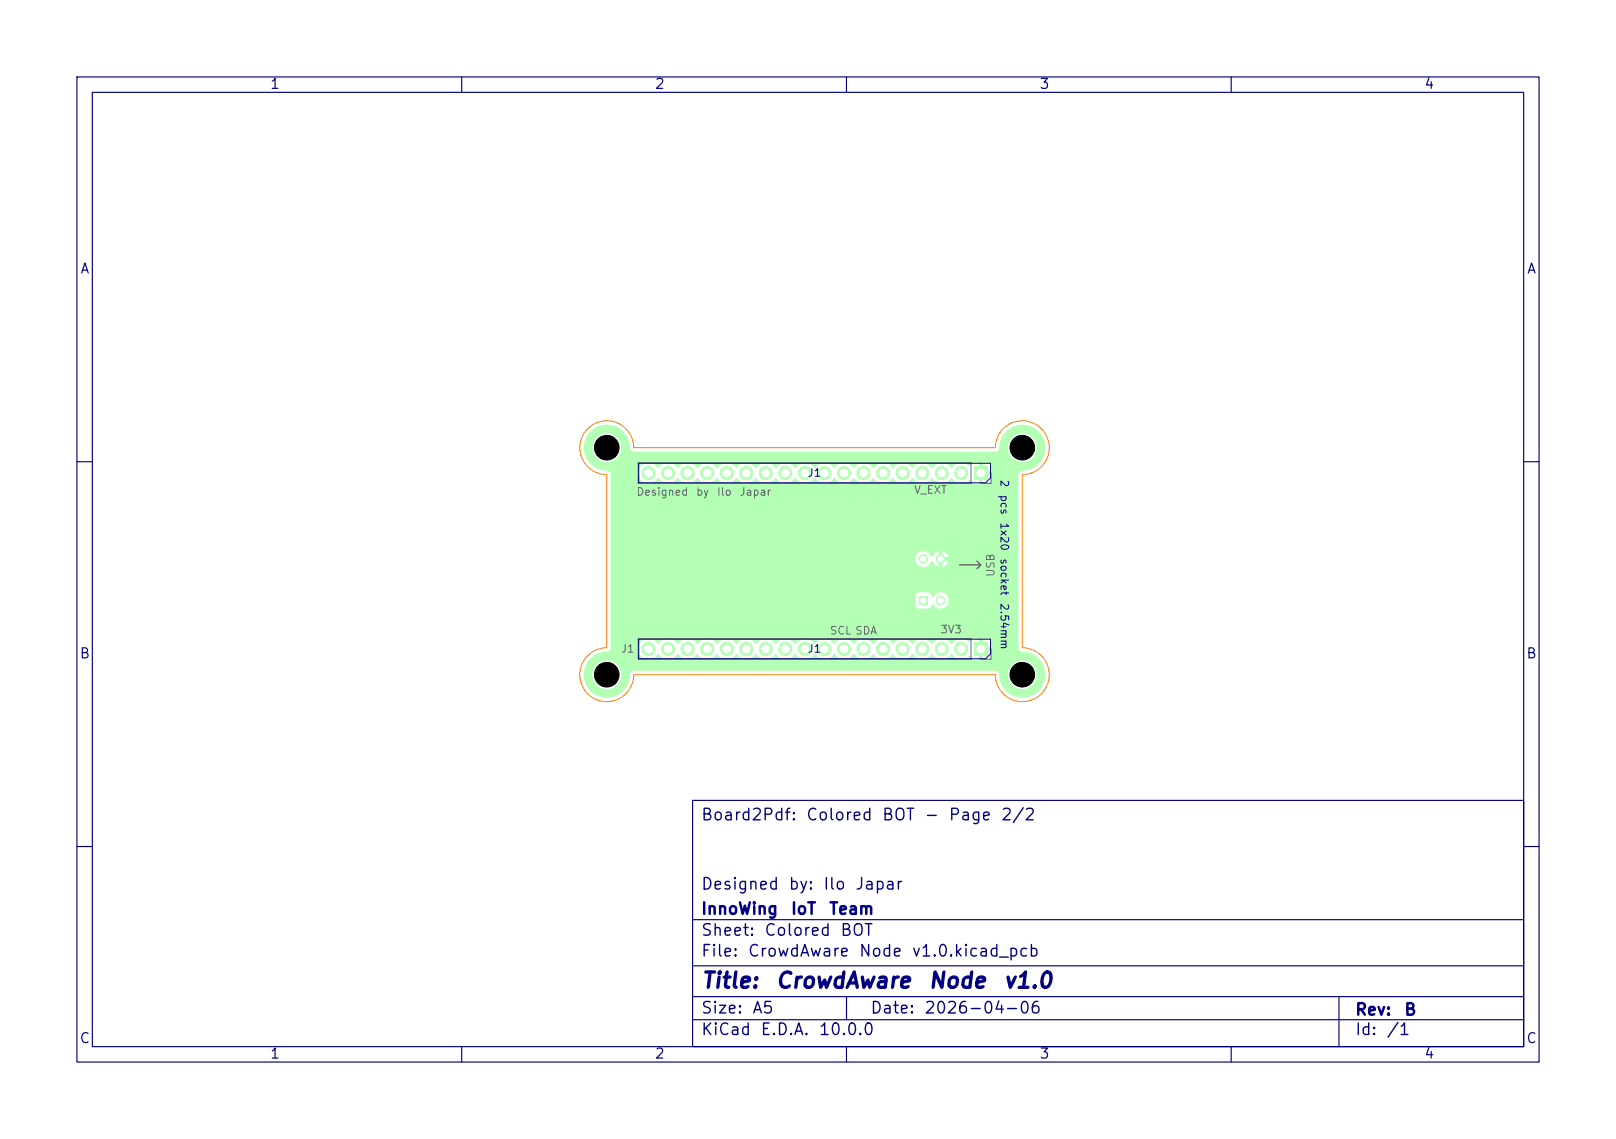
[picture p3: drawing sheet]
<svg xmlns="http://www.w3.org/2000/svg" width="210mm" height="148mm" viewBox="0 0 210 148" stroke-linecap="round" stroke-linejoin="round" font-family="sans-serif">
<g fill="#b3ffb3">
<path d="M126.6 60.6h1.7v1.7h-1.7z"/>
<path d="M126.6 83.5h1.7v1.7h-1.7z"/>
</g>
<g fill="#b3ffb3" stroke="#b3ffb3" stroke-width=".13">
<circle cx="124.9" cy="61.5" r=".85"/>
<circle cx="124.9" cy="84.3" r=".85"/>
<circle cx="122.4" cy="61.5" r=".85"/>
<circle cx="122.4" cy="84.3" r=".85"/>
<circle cx="119.8" cy="61.5" r=".85"/>
<circle cx="119.8" cy="84.3" r=".85"/>
<circle cx="117.3" cy="61.5" r=".85"/>
<circle cx="117.3" cy="84.3" r=".85"/>
<circle cx="114.8" cy="61.5" r=".85"/>
<circle cx="114.8" cy="84.3" r=".85"/>
<circle cx="112.2" cy="61.5" r=".85"/>
<circle cx="112.2" cy="84.3" r=".85"/>
<circle cx="109.7" cy="61.5" r=".85"/>
<circle cx="109.7" cy="84.3" r=".85"/>
<circle cx="107.1" cy="61.5" r=".85"/>
<circle cx="107.1" cy="84.3" r=".85"/>
<circle cx="104.6" cy="61.5" r=".85"/>
<circle cx="104.6" cy="84.3" r=".85"/>
<circle cx="102.1" cy="61.5" r=".85"/>
<circle cx="102.1" cy="84.3" r=".85"/>
<circle cx="99.5" cy="61.5" r=".85"/>
<circle cx="99.5" cy="84.3" r=".85"/>
<circle cx="97" cy="61.5" r=".85"/>
<circle cx="97" cy="84.3" r=".85"/>
<circle cx="94.4" cy="61.5" r=".85"/>
<circle cx="94.4" cy="84.3" r=".85"/>
<circle cx="91.9" cy="61.5" r=".85"/>
<circle cx="91.9" cy="84.3" r=".85"/>
<circle cx="89.4" cy="61.5" r=".85"/>
<circle cx="89.4" cy="84.3" r=".85"/>
<circle cx="86.8" cy="61.5" r=".85"/>
<circle cx="86.8" cy="84.3" r=".85"/>
<circle cx="84.3" cy="61.5" r=".85"/>
<circle cx="84.3" cy="84.3" r=".85"/>
</g>
<path d="M119.4 77.5h1.1v1.1h-1.1z" fill="#b3ffb3"/>
<g fill="#b3ffb3" stroke="#b3ffb3" stroke-width=".13">
<circle cx="120" cy="72.6" r=".55"/>
<circle cx="122.2" cy="72.6" r=".55"/>
<circle cx="122.2" cy="78" r=".55"/>
</g>
<path d="M76.7 56a3 3 0 0 1 3.2-.6 3 3 0 0 1 1.9 2.7h-1.1v-.3a1.85 1.85 0 0 0-3-1.1 1.85 1.85 0 0 0 .4 3.2 1.85 1.85 0 0 0 2.6-1.8h1.1l.2 .4 .3 .2h47.1a.51 .51 0 0 0 .5-.5 3 3 0 0 1 2.9-3 3 3 0 0 1 3 2.9h-1.1v-.3a1.85 1.85 0 0 0-3-1.1 1.85 1.85 0 0 0 .4 3.2 1.85 1.85 0 0 0 2.6-1.8h1.1l.1 .1a2.98 2.98 0 0 1-1.3 2.4h-5.8l-.3-.4-.8-.1v.9h-.2h-.3v-.9h-.6l-.4 .2-.2 .3a1.45 1.45 0 0 0-2.3 .2 1.48 1.48 0 0 0-2.6 0 1.48 1.48 0 0 0-2.5 0 1.48 1.48 0 0 0-2.6 0 1.48 1.48 0 0 0-2.5 0 1.48 1.48 0 0 0-2.5 0 1.48 1.48 0 0 0-2.6 0 1.48 1.48 0 0 0-2.5 0 1.48 1.48 0 0 0-2.6 0 1.48 1.48 0 0 0-2.5 0 1.48 1.48 0 0 0-2.5 0 1.48 1.48 0 0 0-2.6 0 1.48 1.48 0 0 0-2.5 0 1.48 1.48 0 0 0-2.6 0 1.48 1.48 0 0 0-2.5 0 1.48 1.48 0 0 0-2.5 0 1.39 1.39 0 0 0-1.9-.5 1.39 1.39 0 0 0-.6 1.9 1.41 1.41 0 0 0 2.4-.1 1.48 1.48 0 0 0 2.6 0 1.48 1.48 0 0 0 2.5 0 1.48 1.48 0 0 0 2.6 0 1.48 1.48 0 0 0 2.5 0 1.48 1.48 0 0 0 2.5 0 1.48 1.48 0 0 0 2.6 0 1.48 1.48 0 0 0 2.5 0 1.48 1.48 0 0 0 2.6 0 1.48 1.48 0 0 0 2.5 0 1.48 1.48 0 0 0 2.5 0 1.48 1.48 0 0 0 2.6 0 1.48 1.48 0 0 0 2.5 0 1.48 1.48 0 0 0 2.6 0 1.48 1.48 0 0 0 2.5 0 1.48 1.48 0 0 0 2.5 0 1.49 1.49 0 0 0 2.4 .2l.4 .5h.8v-.9l.2 .1 .3-.1v.9h.8l.3-.4v-.7h-.9l.1-.2-.1-.3h.9v-.6h5.8a3.4 3.4 0 0 1-1.9 .6l-.2 .2-.1 .2v10.8h-9.2l-.3-.6-.4-.2v.8h9.9v.2h-9.8v-.1a.35 .35 0 0 0-.6-.1v-.8l-.4 .2-.5 .6a1.36 1.36 0 0 0-1.2-.8 1.06 1.06 0 0 0-.7 1.7 1.06 1.06 0 0 0 1.8-.4h.2l.4 .5 .4 .3v-.8a.35 .35 0 0 0 .4 0 .35 .35 0 0 0 .2-.3h9.8v.3h-9.9v.8l.4-.3 .3-.5h9.2v5h-9.1l-.1-.2a1.1 1.1 0 0 0-1-.7 1.1 1.1 0 0 0-1 .6h-.1a.55 .55 0 0 0-.5-.6h-1.2l-.3 .1-.2 .3v1.2l.2 .3 .2 .2h1.3a.66 .66 0 0 0 .5-.7h.1a1.06 1.06 0 0 0 1.3 .6 1.06 1.06 0 0 0 .8-1.1h9.1v5.5h-3.6l-.3-.4h-.8v.9l-.2-.1-.3 .1v-.9h-.6l-.4 .1-.2 .3a1.45 1.45 0 0 0-2.3 .3 1.48 1.48 0 0 0-2.6 0 1.48 1.48 0 0 0-2.5 0 1.48 1.48 0 0 0-2.6 0 1.48 1.48 0 0 0-2.5 0 1.48 1.48 0 0 0-2.5 0 1.48 1.48 0 0 0-2.6 0 1.48 1.48 0 0 0-2.5 0 1.48 1.48 0 0 0-2.6 0 1.48 1.48 0 0 0-2.5 0 1.48 1.48 0 0 0-2.5 0 1.48 1.48 0 0 0-2.6 0 1.48 1.48 0 0 0-2.5 0 1.48 1.48 0 0 0-2.6 0 1.48 1.48 0 0 0-2.5 0 1.48 1.48 0 0 0-2.5 0 1.39 1.39 0 0 0-1.9-.6 1.39 1.39 0 0 0-.6 1.9 1.41 1.41 0 0 0 2.4 0 1.48 1.48 0 0 0 2.6 0 1.48 1.48 0 0 0 2.5 0 1.48 1.48 0 0 0 2.6 0 1.48 1.48 0 0 0 2.5 0 1.48 1.48 0 0 0 2.5 0 1.48 1.48 0 0 0 2.6 0 1.48 1.48 0 0 0 2.5 0 1.48 1.48 0 0 0 2.6 0 1.48 1.48 0 0 0 2.5 0 1.48 1.48 0 0 0 2.5 0 1.48 1.48 0 0 0 2.6 0 1.48 1.48 0 0 0 2.5 0 1.48 1.48 0 0 0 2.6 0 1.48 1.48 0 0 0 2.5 0 1.48 1.48 0 0 0 2.5 0 1.49 1.49 0 0 0 2.4 .2l.4 .4 .8 .1v-.9h.2h.3v.9l.8-.1 .3-.3v-.7h-.9l.1-.2-.1-.3h.9v-.7h3.6v.8a.5 .5 0 0 0 .5 .5 2.99 2.99 0 0 1 2.9 2.9h-1.1v-.3a1.85 1.85 0 0 0-3-1.1 1.85 1.85 0 0 0 .4 3.2 1.85 1.85 0 0 0 2.6-1.8h1.1a3 3 0 0 1-3 3.1 3 3 0 0 1-3-3.2l-.1-.2-.3-.1h-47.1l-.3 .1-.1 .3h-1.2a1.85 1.85 0 0 0-2.8-1.5 1.85 1.85 0 0 0 0 3.2 1.85 1.85 0 0 0 2.8-1.5v-.2h1.2a3 3 0 0 1-3 3.1 3 3 0 0 1-3.1-3.1 3 3 0 0 1 3.2-3l.3-.1 .1-.3v-22.6a.5 .5 0 0 0-.6-.4 3 3 0 0 1-2.7-1.9 3 3 0 0 1 .6-3.3z" fill="#b3ffb3"/>
<g fill="#fff" stroke="#fff" stroke-width=".13">
<circle cx="127.5" cy="61.5" r=".5"/>
<circle cx="127.5" cy="84.3" r=".5"/>
<circle cx="124.9" cy="61.5" r=".5"/>
<circle cx="124.9" cy="84.3" r=".5"/>
<circle cx="122.4" cy="61.5" r=".5"/>
<circle cx="122.4" cy="84.3" r=".5"/>
<circle cx="119.8" cy="61.5" r=".5"/>
<circle cx="119.8" cy="84.3" r=".5"/>
<circle cx="117.3" cy="61.5" r=".5"/>
<circle cx="117.3" cy="84.3" r=".5"/>
<circle cx="114.8" cy="61.5" r=".5"/>
<circle cx="114.8" cy="84.3" r=".5"/>
<circle cx="112.2" cy="61.5" r=".5"/>
<circle cx="112.2" cy="84.3" r=".5"/>
<circle cx="109.7" cy="61.5" r=".5"/>
<circle cx="109.7" cy="84.3" r=".5"/>
<circle cx="107.1" cy="61.5" r=".5"/>
<circle cx="107.1" cy="84.3" r=".5"/>
<circle cx="104.6" cy="61.5" r=".5"/>
<circle cx="104.6" cy="84.3" r=".5"/>
<circle cx="102.1" cy="61.5" r=".5"/>
<circle cx="102.1" cy="84.3" r=".5"/>
<circle cx="99.5" cy="61.5" r=".5"/>
<circle cx="99.5" cy="84.3" r=".5"/>
<circle cx="97" cy="61.5" r=".5"/>
<circle cx="97" cy="84.3" r=".5"/>
<circle cx="94.4" cy="61.5" r=".5"/>
<circle cx="94.4" cy="84.3" r=".5"/>
<circle cx="91.9" cy="61.5" r=".5"/>
<circle cx="91.9" cy="84.3" r=".5"/>
<circle cx="89.4" cy="61.5" r=".5"/>
<circle cx="89.4" cy="84.3" r=".5"/>
<circle cx="86.8" cy="61.5" r=".5"/>
<circle cx="86.8" cy="84.3" r=".5"/>
<circle cx="84.3" cy="61.5" r=".5"/>
<circle cx="84.3" cy="84.3" r=".5"/>
<circle cx="120" cy="78" r=".35"/>
<circle cx="120" cy="72.6" r=".35"/>
<circle cx="122.2" cy="72.6" r=".35"/>
<circle cx="122.2" cy="78" r=".35"/>
</g>
<g fill="#000" stroke="#000" stroke-width=".13">
<circle cx="78.9" cy="58.2" r="1.6"/>
<circle cx="132.9" cy="58.2" r="1.6"/>
<circle cx="78.9" cy="87.7" r="1.6"/>
<circle cx="132.9" cy="87.7" r="1.6"/>
</g>
<path d="M124.7 73.4h2.8M126.9 72.9l.6 .5M127.5 73.4l-.6 .5" fill="none" stroke="#626262" stroke-width=".16"/>
<path d="M82.9 60.1h43.3v2.7h-43.3zM128.8 61.5v1.3h-1.3M82.9 83h43.3v2.7h-43.3zM128.8 84.3v1.4h-1.3" fill="none" stroke="#626262" stroke-width=".13"/>
<g fill="none" stroke="#000080" stroke-width=".15">
<path d="M10 10h190v128h-190zM12 12h186v124h-186zM60 10v2M110 10v2M160 10v2M10 60h2M198 60h2M10 110h2M90 104h108v32h-108zM90 119.5h108M198 110h2M60 136v2"/>
<path d="M90 132.5h108M90 129.5h108M90 125.5h108M110 136v2M110 129.5v3M160 136v2M174 129.5v6.5"/>
</g>
<path d="M83 60.2h45.7v1.9l-.6 .6h-45.1zM83 83.1h45.7v1.9l-.6 .6h-45.1z" fill="none" stroke="#000080" stroke-width=".13"/>
<path d="M76.4 55.7a3.5 3.5 0 0 1 3.8-.8 3.5 3.5 0 0 1 2.2 3.3h47a3.5 3.5 0 0 1 3.5-3.5 3.5 3.5 0 0 1 3.5 3.5 3.5 3.5 0 0 1-3.5 3.5v22.5a3.5 3.5 0 0 1 3.5 3.5 3.5 3.5 0 0 1-3.5 3.5 3.5 3.5 0 0 1-3.5-3.5h-47a3.5 3.5 0 0 1-3.5 3.5 3.5 3.5 0 0 1-3.5-3.5 3.5 3.5 0 0 1 3.5-3.5v-22.5a3.5 3.5 0 0 1-3.3-2.2 3.5 3.5 0 0 1 .8-3.8z" fill="none" stroke="#ff8000" stroke-width=".13"/>
<g font-size="2" fill="#000080">
<text x="91" y="128.9">Title:</text>
<text x="100.7" y="128.9">CrowdAware</text>
<text x="120.5" y="128.9">Node</text>
<text x="130.3" y="128.9">v1.0</text>
</g>
<g font-size="1.5" fill="#000080">
<text x="91" y="107">Board2Pdf:</text>
<text x="104.7" y="107">Colored</text>
<text x="114.5" y="107">BOT</text>
<text x="120" y="107">-</text>
<text x="123.2" y="107">Page</text>
<text x="130" y="107">2/2</text>
<text x="91" y="119.2">InnoWing</text>
<text x="91" y="116">Designed</text>
<text x="102.4" y="116">by:</text>
<text x="102.7" y="119.2">IoT</text>
<text x="106.9" y="116">Ilo</text>
<text x="107.6" y="119.2">Team</text>
<text x="111" y="116">Japar</text>
<text x="91" y="124.7">File:</text>
<text x="91" y="122">Sheet:</text>
<text x="97.1" y="124.7">CrowdAware</text>
<text x="99.2" y="122">Colored</text>
<text x="109.1" y="122">BOT</text>
<text x="111.5" y="124.7">Node</text>
<text x="118.4" y="124.7">v1.0.kicad_pcb</text>
<text x="91" y="134.9">KiCad</text>
<text x="91" y="132.1">Size:</text>
<text x="97.7" y="132.1">A5</text>
<text x="98.7" y="134.9">E.D.A.</text>
<text x="106.3" y="134.9">10.0.0</text>
<text x="113" y="132.1">Date:</text>
<text x="120" y="132.1">2026-04-06</text>
<text x="176" y="132.3">Rev:</text>
<text x="176" y="134.9">Id:</text>
<text x="180.1" y="134.9">/1</text>
<text x="182.4" y="132.3">B</text>
</g>
<g font-size="1.3" fill="#000080">
<text x="35" y="11.9">1</text>
<text x="85" y="11.9">2</text>
<text x="135" y="11.9">3</text>
<text x="185" y="11.9">4</text>
<text x="10.3" y="35.9">A</text>
<text x="198.4" y="35.9">A</text>
<text x="10.3" y="85.9">B</text>
<text x="198.3" y="85.9">B</text>
<text x="10.3" y="135.9">C</text>
<text x="35" y="137.9">1</text>
<text x="85" y="137.9">2</text>
<text x="135" y="137.9">3</text>
<text x="185" y="137.9">4</text>
<text x="198.3" y="135.9">C</text>
</g>
<g font-size="1" fill="#626262">
<text x="82.6" y="64.7">Designed</text>
<text x="90.4" y="64.7">by</text>
<text x="93.1" y="64.7">Ilo</text>
<text x="96" y="64.7">Japar</text>
<text x="118.7" y="64.4">V_EXT</text>
<text x="129.5" y="75" transform="rotate(-90 129.5 75)">USB</text>
<text x="107.8" y="82.7">SCL SDA</text>
<text x="122.1" y="82.6">3V3</text>
<text x="80.6" y="85.1">J1</text>
</g>
<g font-size="1" fill="#000080">
<text x="104.9" y="62.2">J1</text>
<text x="129.8" y="62.2" transform="rotate(90 129.8 62.2)">2</text>
<text x="129.8" y="64.2" transform="rotate(90 129.8 64.2)">pcs</text>
<text x="129.8" y="67.8" transform="rotate(90 129.8 67.8)">1x20</text>
<text x="129.8" y="72.5" transform="rotate(90 129.8 72.5)">socket</text>
<text x="129.8" y="78.3" transform="rotate(90 129.8 78.3)">2.54mm</text>
<text x="104.9" y="85.1">J1</text>
</g>
</svg>
